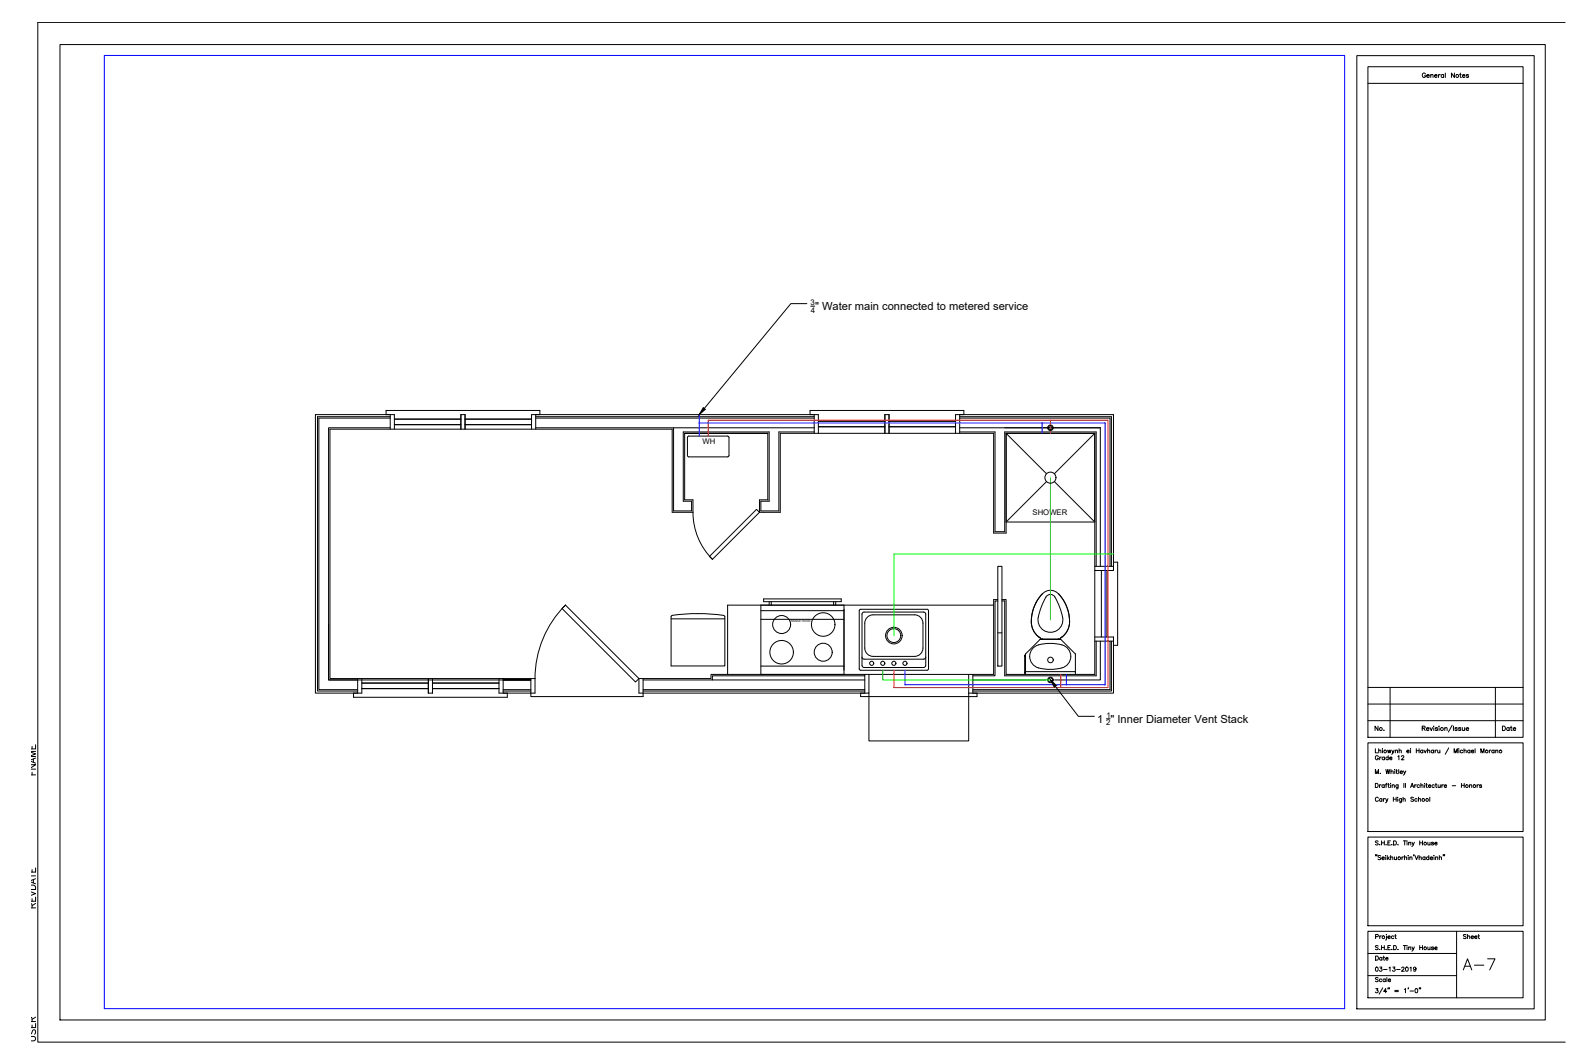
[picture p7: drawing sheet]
<svg xmlns="http://www.w3.org/2000/svg" width="914mm" height="610mm" viewBox="0 0 914 610" stroke-linecap="round" stroke-linejoin="round" font-family="sans-serif">
<!-- layer: Viewport -->
<path d="M60 32h710v546h-710z" fill="none" stroke="#00f" stroke-width=".57"/>
<!-- layer: 0 -->
<g fill="none" stroke="#000" stroke-width=".57">
<path d="M897 13h-875v584h875M34 26h851v558h-851zM777 32h102v546h-102zM784 38h89v384h-89zM784 48h89M462 174h-9l-49 60M465 175h2M221 238v-3h88v3M224 239h-42v157h23M224 240h-41v155h22M224 238v8M307 239h159"/>
<path d="M307 240h159M307 238v8M464 238v-3h88v3M466 238v10M550 239h87v85M550 240h86v84M550 238v10M224 245h-36v145h17M226 246v-8h-45v159h24v-8M226 240h38M226 243h38M264 246v-8h2v8"/>
<path d="M266 240h39M266 243h39M305 246v-8h164v10M307 245h159M386 245v48h10v-6h-5v-40h50v40h-5v6h10v-46h20M392 248v38h5v8M394 250h23l1 1v10l-1 1h-23v-1zM440 248h-48h48M440 248v38h-5v8M469 244h38M469 241h38M507 248v-10h2v10"/>
<path d="M509 244h38M509 241h38M547 248v-10h91v89h-11M550 247h20v58h6v-58h52v77M550 245h80v79M576 248v51h51v-51h-51l24 23M627 248h-51v57h-7v-57h-122v46h-12M627 248v138h-51v-42h-2M627 248l-23 23M600 276l-24 23M604 276l23 23M397 294h-12v-48h-196v143h118"/>
<path d="M397 294a38 38 0 0 0 11 26M435 294l-2-2-26 27 1 1M435 294l-27 26M572 324h2v58h-2zM627 324h11M631 327v38M634 327v38M638 322h2v48h-2v-5h-11M188 358v32h116h-16M322 349l2-2 42 42-2 2zM324 347a60 60 0 0 0-17 42M384 355h31"/>
<path d="M385 353a81 81 0 0 1 30 0v29h-31zM400 352h.1M436 350h48M436 347v39h48v-39M438 343h44v2h-44zM441 345v2M442 345v2M478 345v2M479 345v2M493 349h39v35h-39zM494 351h1h35v1v30h-1h-35v-1zM497 354l2-1 1-1h24a5 5 0 0 1 5 5v14a5 5 0 0 1-5 5h-24a5 5 0 0 1-5-5v-14z"/>
<path d="M569 347h-152v39M572 344h-3v42h-162v3h-41v8h129v-11M572 344h-2v43h-13M574 344h2v43h52v-20M494 376l1 2h34l1-2M572 363h2M627 367h11M630 367v23h-26M636 367v28h-79M637 367v29h-80M638 368v29h-81v-11M207 389v8h-4v2h88v-2"/>
<path d="M207 391h38M207 395h38M245 389v8h3v-8M248 391h38M248 395h38M286 389v8h21v-8M288 396h16M288 395h16M288 389v8M304 389v10h64v-10M368 396h127M368 395h127"/>
<path d="M408 390h87M436 382h48M495 387h-87v3h-40M498 386v11h-5v2h67v-2h-5v-11M557 390h42M605 393l13 17h9M784 394h89M796 394v28M857 394v28M634 412h2M784 403h89M784 413h89"/>
<path d="M815 417h1v-1h-1v3M816 417l1 2M817 418h2a.8 .8 0 0 0-1-1 .8 .8 0 0 0-1 1 .8 .8 0 0 0 1 0h1M819 417l1 2 1-2M821 416h.1M821 417v2M824 417h-2l2 1h-2M824 416h.1M825 417v2M828 417h1v2M828 417v2M832 416l-2 3"/>
<path d="M833 416v3M835 417h-1l1 1h-1M837 417h-1l1 1h-1M838 417v1h1M839 417v2M840 418h1a.8 .8 0 0 0-1-1 .8 .8 0 0 0 0 1 .8 .8 0 0 0 1 0M784 426h89v50h-89zM788 429v2h1M790 433a.9 .9 0 0 0-1 0 .9 .9 0 0 0-1 1 .8 .8 0 0 0 1 1 .8 .8 0 0 0 1-1h-1M790 430h1v1M790 429v2M790 434v1"/>
<path d="M791 434h-1M792 429h.1M792 430v1M793 434a.8 .8 0 0 0-1 0 .8 .8 0 0 0 0 1 .8 .8 0 0 0 1 0M793 434v1M795 430v1l1-1v1l1-1M795 434a.8 .8 0 0 0-1 0 .8 .8 0 0 0 0 1 .8 .8 0 0 0 1 0M795 433v2M796 434h2a1 1 0 0 0-2 0 .8 .8 0 0 0 0 1 1 1 0 0 0 2 0M797 430l1 1 1-1M798 431l-1 1M799 430h2v1"/>
<path d="M799 430v1M801 433v2M802 430h1v1M802 429v2M803 433h1l-1 2h1M806 430h1a.8 .8 0 0 0-1 0 .8 .8 0 0 0 0 1 .8 .8 0 0 0 1 0M808 429h.1M808 430v1M811 429v2M811 430h2M813 429v2M815 430a.8 .8 0 0 0-1 0 .8 .8 0 0 0 0 1 .8 .8 0 0 0 1 0"/>
<path d="M815 430v1M816 430l1 1v-1M818 430h1v1M818 429v2M821 430a.8 .8 0 0 0-1 0 .8 .8 0 0 0 0 1 .8 .8 0 0 0 1 0M821 430v1M822 430v1M823 430h-1M824 430v1h1M825 430v1M830 429l-2 3M833 431v-2l1 2 1-2v2"/>
<path d="M836 429h.1M836 430v1M838 430a.8 .8 0 0 0-1 0 .8 .8 0 0 0 0 1 .8 .8 0 0 0 1 0M839 430h1v1M839 429v2M842 430a.8 .8 0 0 0-1 0 .8 .8 0 0 0 0 1 .8 .8 0 0 0 1 0M842 430v1M843 430h1a.8 .8 0 0 0-1 0 .8 .8 0 0 0 0 1 .8 .8 0 0 0 1 0M845 429v2M848 431v-2l1 2 1-2v2M853 430v1M854 430h-1"/>
<path d="M856 430a.8 .8 0 0 0-1 0 .8 .8 0 0 0 0 1 .8 .8 0 0 0 1 0M856 430v1M857 430h1v1M857 430v1M788 443v-2l1 2 1-2v2M788 449h1a1.3 1.3 0 0 1 1 1 1.3 1.3 0 0 1-1 1h-1zM790 457a.9 .9 0 0 0-1 0 .9 .9 0 0 0-1 1 .9 .9 0 0 0 1 1 .9 .9 0 0 0 1 0M790 450v1M791 443h.1M791 450h-1M792 458a.8 .8 0 0 0-1 0 .8 .8 0 0 0 0 1 .8 .8 0 0 0 1 0M792 458v1"/>
<path d="M793 458v1M793 450a.8 .8 0 0 0-1 0 .8 .8 0 0 0 0 1 .8 .8 0 0 0 1 0M793 450v1M794 458h-1M794 450h1M794 458l1 1v-1M794 441l1 2v-2l1 2v-2M795 459l-1 1M795 449h-1v2M795 450h1M795 449v2h1M797 449h.1"/>
<path d="M797 450v1M797 442h1v1M797 441v2M798 450h1v1M798 450v1M798 457v2M798 458h2M799 441h.1M799 442v1M800 442h1M800 457v2M800 441v2h1"/>
<path d="M801 457h.1M801 458v1M801 450v2h-1M801 450a.8 .8 0 0 0-1 0 .8 .8 0 0 0 0 1 .8 .8 0 0 0 1 0M801 441v2M802 442h2a1 1 0 0 0-2 0 .8 .8 0 0 0 0 1 1 1 0 0 0 2 0M803 458v2h-1M803 458a.8 .8 0 0 0-1 0 .8 .8 0 0 0 0 1 .8 .8 0 0 0 1 0M804 458h1v1M804 457v2M804 442l1 1v-1M804 449v2"/>
<path d="M805 443l-1 1M805 449v2M808 451l1-2 1 2M809 450h1M810 457h-2l2 1-1 1h-1M811 450v1M811 450h.1M812 458a.8 .8 0 0 0-1 0 .8 .8 0 0 0 0 1 .8 .8 0 0 0 1 0M813 458h1v1M813 457v2M813 450a.8 .8 0 0 0-1 0 .8 .8 0 0 0 0 1 .8 .8 0 0 0 1 0M814 450h1v1"/>
<path d="M814 449v2M816 449h.1M816 450v1M817 450h1M817 449v2h1M818 450h2a.8 .8 0 0 0-1 0 .8 .8 0 0 0 0 1 .8 .8 0 0 0 1 0M819 457v2M822 450a.8 .8 0 0 0-1 0 .8 .8 0 0 0 0 1 .8 .8 0 0 0 1 0M822 450h1M823 449v2M824 450v1h1M825 450v1"/>
<path d="M826 450v1M827 450h-1M827 450h2a.8 .8 0 0 0-1 0 .8 .8 0 0 0 0 1 .8 .8 0 0 0 1 0M832 450h2M837 449v2M837 450h2M839 449v2M842 450h1v1M842 450v1M846 450v1M847 450h-1M849 450h-1l1 1h-1"/>
<path d="M784 480h89v50h-89zM788 490h.1M789 490h.1M790 482h-2l2 1-1 1h-1M791 484h.1M791 490h-2l2 2h-2M792 482v2M792 483h1M792 492h1a.8 .8 0 0 0-1-1 .8 .8 0 0 0 0 1 .8 .8 0 0 0 0 1l1-1M793 482v2M794 490h.1M794 491v2"/>
<path d="M794 484h.1M795 490v3M795 483h1M795 492l1 1M796 491l-1 1M797 482h-2v2h2M797 491h1v2M797 490v3M797 484h.1M798 482h1a1.3 1.3 0 0 1 1 1 1.3 1.3 0 0 1-1 1h-1zM799 491v1h1M800 491v2"/>
<path d="M801 484h.1M803 491v2M804 482h2M804 491l-1 1M805 491h1v2M805 490v3M805 482v2M806 482h.1M806 483v1M807 490h.1M807 491v2M807 483h1v1"/>
<path d="M807 483v1M808 491h1v2M808 491v2M809 483l1 1v-1M810 484l-1 1M810 490h.1M811 490l1 3v-3M813 491h1v2M813 490v3M813 482v2M813 483h2M815 482v2"/>
<path d="M816 491a.8 .8 0 0 0-1 0 .8 .8 0 0 0 0 1 .8 .8 0 0 0 1 0M816 491v2M818 483v1h1M819 491a.8 .8 0 0 0-1 0 .8 .8 0 0 0 0 1 .8 .8 0 0 0 1 0M819 490v3M819 483v1M819 492h2a.8 .8 0 0 0-1-1 .8 .8 0 0 0-1 1 .8 .8 0 0 0 1 1l1-1M821 483h-1l1 1h-1M821 490h.1M822 491v2M822 483h1a.8 .8 0 0 0-1 0 .8 .8 0 0 0 1 1M822 491h2v2"/>
<path d="M825 491h1v2M825 490v3M827 490h.1M828 490h-1M784 534h89v38h-89zM788 537h1l1-1-2-1v3M791 536v2M791 536v1M794 536h.1M794 536v2v1M795 537h2a1.1 1.1 0 0 0-2-1 .7 .7 0 0 0 0 1h2M799 537a1.1 1.1 0 0 0-2-1 1 1 0 0 0 0 2 1.1 1.1 0 0 0 2-1"/>
<path d="M799 536h1M799 535v2l1 1M835 534v38M784 559h51M784 546h51M790 542h-2l2 2h-2M791 544h.1M792 542v2M792 543h1M793 542v2M794 544h.1M795 543h1"/>
<path d="M797 542h-2v2h2M797 544h.1M798 542h1a1.3 1.3 0 0 1 1 1 1.3 1.3 0 0 1-1 1h-1zM801 544h.1M804 542h2M805 542v2M806 542h.1M806 543v1M807 543h1v1M807 543v1M809 543l1 1v-1M810 544l-1 1"/>
<path d="M813 543h2M813 542v2M815 542v2M818 543v1h1M819 543v1M821 543h-1l1 1h-1M822 543h1a.7 .7 0 0 0-1 0 .7 .7 0 0 0 0 1h1M788 566h1v1a1 1 0 0 1 0 2 .8 .8 0 0 1-1-1M792 566l-2 4M794 568h-1l1-2v3M795 566v1M796 566v1"/>
<path d="M799 567h2M799 568h2M805 567v-1v3M807 566v1M808 568h2M813 566v1M814 566v1"/>
<circle cx="602" cy="245" r="1.6"/>
<circle cx="602" cy="245" r="1.2"/>
<circle cx="602" cy="274" r="3"/>
<circle cx="448" cy="358" r="5"/>
<circle cx="472" cy="358" r="7"/>
<circle cx="448" cy="374" r="7"/>
<circle cx="472" cy="374" r="5"/>
<circle cx="512" cy="364" r="5"/>
<circle cx="512" cy="364" r="4"/>
<circle cx="499" cy="380" r="1.2"/>
<circle cx="506" cy="380" r="1.2"/>
<circle cx="512" cy="380" r="1.2"/>
<circle cx="518" cy="380" r="1.2"/>
<circle cx="602" cy="390" r="1.6"/>
<circle cx="602" cy="390" r="1.2"/>
<circle cx="826" cy="418" r=".8"/>
<circle cx="794" cy="431" r=".8"/>
<circle cx="852" cy="431" r=".8"/>
<circle cx="860" cy="431" r=".8"/>
<circle cx="815" cy="458" r=".8"/>
<circle cx="818" cy="458" r=".8"/>
<circle cx="840" cy="450" r=".8"/>
<circle cx="845" cy="450" r=".8"/>
<circle cx="802" cy="492" r=".8"/>
<circle cx="817" cy="483" r=".8"/>
<circle cx="793" cy="537" r=".8"/>
<circle cx="817" cy="543" r=".8"/>
<circle cx="811" cy="568" r="1.1"/>
</g>
<!-- layer: P-SANR-FIXT -->
<g fill="none" stroke="#000" stroke-width=".57">
<path d="M591 356a11 11 0 0 0 4 9M591 356l1 5 3 4M594 345l-3 6v5M594 345a23 23 0 0 0-3 11M597 340l-3 5M597 340a6 6 0 0 1 9 0M600 341a4 4 0 0 1 5 3l3 5a9 9 0 0 1-2 12 7 7 0 0 1-9-1 7 7 0 0 1-2-9l2-5zM606 340l4 5M610 345l2 6 1 5M610 345a24 24 0 0 1 3 11M613 356a11 11 0 0 1-5 9M613 356l-1 5-4 4"/>
<path d="M587 376h.1M588 375h-1v11h1M592 371a19 19 0 0 1 20 0 7 7 0 0 1 1 9 7 7 0 0 1-8 3h-6a8 8 0 0 1-9-7v-3zM595 365l1 1M596 366l-8 9v10M596 366h12M596 366h.1M597 366h10M597 366h.1M606 366h1M608 366h.1M608 366l8 9v10"/>
<path d="M608 365v1M587 385v1M587 385h.1M587 386h.1M588 386v-1h28v1"/>
<circle cx="602" cy="378" r="1.6"/>
</g>
<!-- layer: Hidden Line -->
<path d="M436 355h48M498 397v27h57v-27" fill="none" stroke="#000" stroke-width=".57"/>
<!-- layer: Cold Water Line -->
<path d="M401 238v12M401 242h232v150h-115v-8M597 242v6M611 386v6" fill="none" stroke="#00f" stroke-width=".57"/>
<!-- layer: Hot Water Line -->
<path d="M406 250v-9h229v153h-123v-10M602 241v7M608 386v8" fill="none" stroke="#f00" stroke-width=".57"/>
<!-- layer: Sewage Line -->
<path d="M602 274v81M638 317h-126v47M506 384v6h96" fill="none" stroke="#0f0" stroke-width=".57"/>
<!-- layer: 0 -->
<path d="M403 234l1 1-3 3zM602 390l3 3-1 1z" fill="#000" stroke="#000" stroke-width=".57"/>
<text font-size="10.6" x="837" y="557">A-7</text>
<g font-size="6.4">
<text x="467" y="178">&quot; Water main connected to metered service</text>
<text x="629" y="414">1 &quot; Inner Diameter Vent Stack</text>
</g>
<g font-size="6.2">
<text x="22" y="445" transform="rotate(-90 22 445)">FNAME</text>
<text x="22" y="521" transform="rotate(-90 22 521)">REVDATE</text>
<text x="22" y="598" transform="rotate(-90 22 598)">USER</text>
</g>
<g font-size="5.7">
<text x="814" y="46">General Notes</text>
<text x="787" y="420">No.</text>
<text x="860" y="420">Date</text>
<text x="837" y="539">Sheet</text>
<text x="787" y="551">Date</text>
<text x="787" y="558">03-13-2019</text>
<text x="787" y="564">Scale</text>
</g>
<g font-size="4.5">
<text x="464" y="175">3</text>
<text x="464" y="179">4</text>
<text x="634" y="411">1</text>
<text x="634" y="416">2</text>
</g>
<g font-size="4.4">
<text x="402" y="255">WH</text>
<text x="592" y="295">SHOWER</text>
</g>
<text font-size="1.7" x="453" y="356">RANGE HOOD</text>
</svg>
